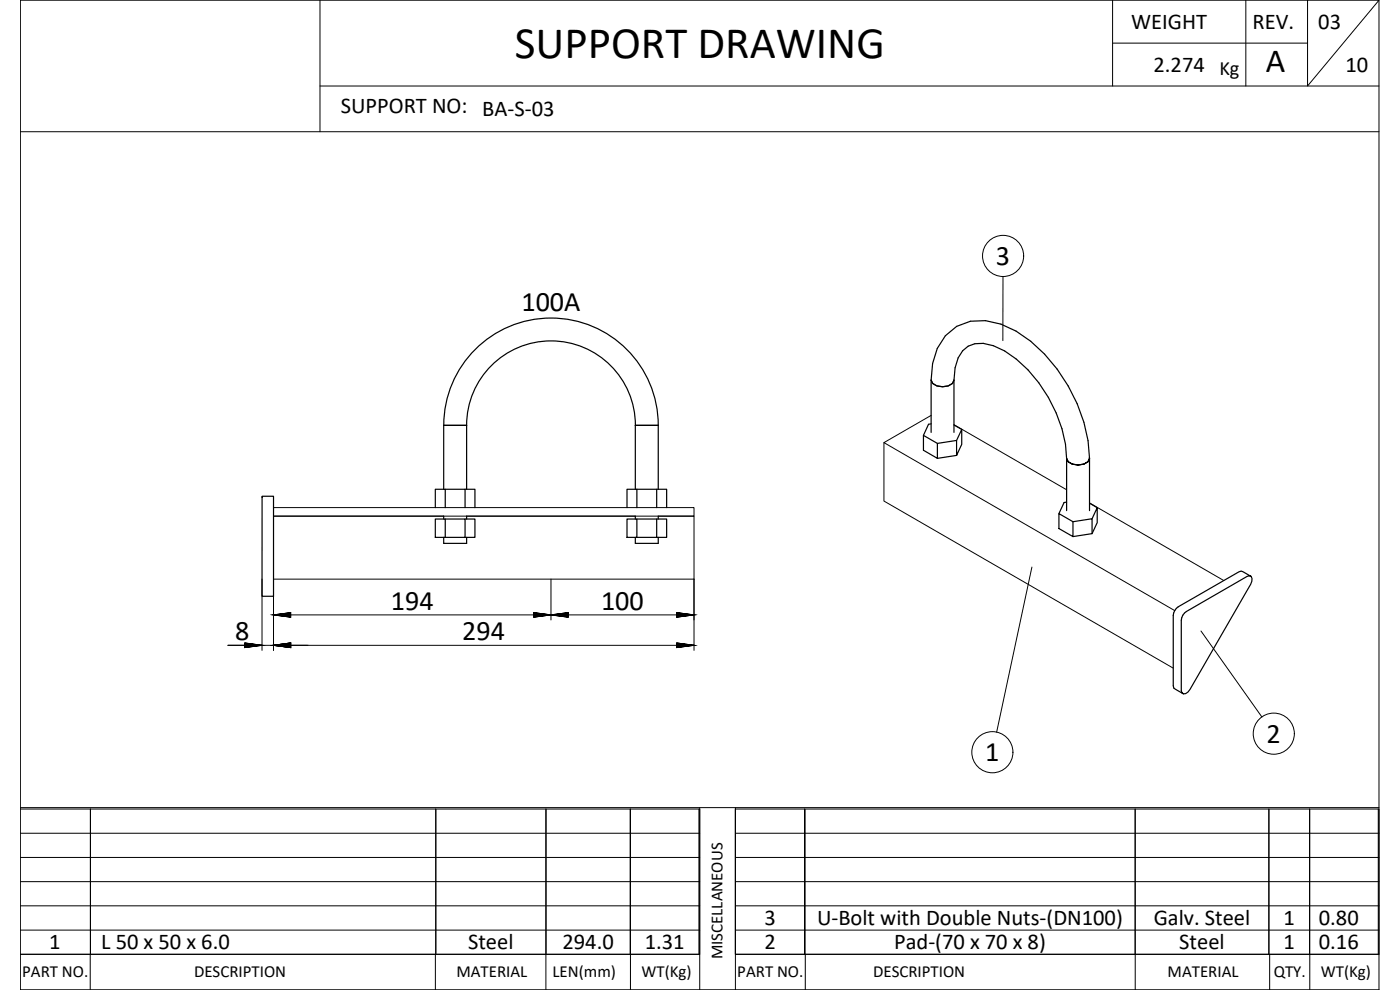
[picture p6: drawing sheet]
<svg xmlns="http://www.w3.org/2000/svg" width="420mm" height="297mm" viewBox="0 0 420 297" stroke-linecap="round" stroke-linejoin="round" font-family="sans-serif">
<g fill="none" stroke="#000" stroke-width=".36">
<path d="M279.4 114.1l.5 .9a4.9 4.9 0 0 0 6 0l.4-.9M279.4 114.1l.5-5a14.5 14.5 0 0 1 15.9-12.9 29.7 29.7 0 0 1 17.7 10 48.4 48.4 0 0 1 13.5 31.3M279.4 114.1v15.6M286.3 114.1l.3-3.8a7.7 7.7 0 0 1 8.5-7.3 23.3 23.3 0 0 1 13.4 8 41.8 41.8 0 0 1 11.6 26.5M286.3 114.1v15.6M133.2 127.6h6.8M133.2 127.6v19.2M133.2 127.6a32.2 32.2 0 0 1 32.2-32.2 32.2 32.2 0 0 1 32.1 32.2M140 127.6a25.3 25.3 0 0 1 25.4-25.3 25.3 25.3 0 0 1 25.3 25.3M140 127.6v19.2M197.5 127.6h-6.8v19.2M197.5 127.6v19.2"/>
<path d="M277.1 130.6l4.2 2.4v4.5l-4.2-2.4zM279.4 127.2l-.7 .1-1.6 3.3M286.3 127.5l2.3 1.3M287.1 136.6l-5.8 .9M287.1 132.2l-5.8 .8M288.6 128.8v4.5l-1.5 3.3v-4.4zM320.1 137.5l.5 1a5 5 0 0 0 5.9 0l.5-1-.5 1a5 5 0 0 1-5.9 0zM320.1 137.5v15.7M326.9 137.4l.1 .1M327 137.5v15.7M78.7 148.9h3.4v30h-3.5zM130.6 155.7h3v5.5h-3z"/>
<path d="M130.6 152.3v-5.5h3v5.5M133.2 154.9v.8M133.6 155.7h6v5.5h-6M133.6 146.8h6v5.5M139.6 155.7h2.9v5.5h-2.9M139.6 146.8h2.9v5.5M140 154.9v.8M188.2 152.3v-5.5h2.9v5.5M188.2 155.7h2.9v5.5h-2.9zM190.7 154.9v.8M191.1 146.8h6v5.5M191.1 155.7h6v5.5h-6"/>
<path d="M197.1 146.8h3v5.5M197.1 155.7h3v5.5h-3M197.5 154.9v.8M317.8 154.1l4.2 2.4v4.5l-4.2-2.4zM320.1 150.7l-.8 .1-1.5 3.3M322 156.5l5.7-.9v4.5l-5.7 .9M327 151l2.3 1.3M327.7 155.6l1.6-3.3v4.5l-1.6 3.3M133.2 161.2v1.8h6.8v-1.8M190.7 161.2v1.8h6.8v-1.8M375.5 173l.3 .6-.5 1.7-18.2 31.6-.6 .8-.7 .4-.6 .1M353 182.5l18.8-10.9 .7-.2 3 1.6-.6-.3-.7 .3-18.2 10.5a3.3 3.3 0 0 0-1.5 2.6v21l.2 .7 .5 .4-2.9-1.8-.2-.7v-21l.1-.7z"/>
</g>
<g fill="none" stroke="#000" stroke-width=".3">
<path d="M96 .1v39.4M333.9 12.9h58.5M333.9 .1v25.7M373.9 .1v25.7M392.4 .1v25.7l21.5-25.7h-407.8v296.9h407.8M413.9 .1v296.9M6.1 39.5h407.8M96 25.8h317.9M301 83v19.2M265.3 132.8v17.5l86.8 50.2M279.4 124.6l-14.1 8.2 87.3 50.4M286.3 127.4l33.8 19.5"/>
<path d="M82.1 152.3h126.2v2.6h-126.2h51.1M140 154.9h50.7M197.5 154.9h10.8v18.9M327 150.9l40.3 23.3M78.6 173.8v21.3M165.4 173.8v12.2M208.3 173.8h-126.2v21.3M208.3 173.8v21.3M309.7 170.1l-10.6 49.6M68.3 193.6h140M82.1 184.5h126.2M360.4 189.3l18.3 25.8"/>
<path d="M6.1 242.7h203.9v43.6h-203.9h203.9M6.1 257.3h203.9M6.1 250h203.9M6.1 242.3h407.8M27.1 242.7v43.6v-43.6M130.8 242.7v43.6M163.9 242.7l-.1 54.3M189.2 242.7v43.6v-43.6M209.8 242.7v43.6M210 242.3v54.7M220.7 242.7h193.2v43.6h-193.2zM220.7 257.3h193.2"/>
<path d="M220.7 250h193.2M220.7 242.3v54.7M241.5 242.7v43.6v-43.6M340.7 242.7v54.3M380.8 242.7v43.6M393 242.7l.1 54.3M413.6 242.7v43.6M6.1 279.1h203.9M6.1 271.8h203.9M6.1 264.5h203.9M220.7 279.1h193.2M220.7 271.8h193.2"/>
<path d="M220.7 264.5h193.2M6.1 297h407.8M27.1 286.3v10.7M130.7 286.3v10.7M189.2 286.3v10.7M220.7 286.3h193.2M241.7 286.3v10.7M381 286.3v10.7"/>
<circle cx="301" cy="76.8" r="6.2"/>
<circle cx="297.8" cy="225.7" r="6.2"/>
<circle cx="382.3" cy="220.1" r="6.2"/>
</g>
<text font-size="13.5" x="154.5" y="17.3">SUPPORT DRAWING</text>
<text font-size="10.1" x="379.9" y="21.7">A</text>
<g font-size="8.5">
<text x="298.9" y="79.5">3</text>
<text x="156.5" y="93.3">100A</text>
<text x="117.3" y="183">194</text>
<text x="180.4" y="183">100</text>
<text x="70.6" y="192.1">8</text>
<text x="138.7" y="192.1">294</text>
<text x="380.1" y="222.8">2</text>
<text x="295.7" y="228.4">1</text>
</g>
<g font-size="6.8">
<text x="339.5" y="8.7">WEIGHT</text>
<text x="375.9" y="8.8">REV.</text>
<text x="395.6" y="8.6">03</text>
<text x="346.2" y="21.5">2.274</text>
<text x="403.8" y="21.5">10</text>
<text x="102.3" y="33.9">SUPPORT NO: BA-S-03</text>
<text x="229.4" y="277.6">3</text>
<text x="245.2" y="277.6">U-Bolt with Double Nuts-(DN100)</text>
<text x="346.2" y="277.6">Galv. Steel</text>
<text x="385.2" y="277.6">1</text>
<text x="395.8" y="277.6">0.80</text>
<text x="14.8" y="284.8">1</text>
<text x="30.4" y="284.8">L 50 x 50 x 6.0</text>
<text x="140.5" y="284.8">Steel</text>
<text x="168.8" y="284.8">294.0</text>
<text x="193.5" y="284.8">1.31</text>
<text x="229.4" y="284.8">2</text>
<text x="268.3" y="284.8">Pad-(70 x 70 x 8)</text>
<text x="353.9" y="284.8">Steel</text>
<text x="385.2" y="284.8">1</text>
<text x="395.8" y="284.8">0.16</text>
</g>
<text font-size="6.1" x="366" y="22.6">Kg</text>
<g font-size="5.1">
<text x="216.8" y="287.9" transform="rotate(-90 216.8 287.9)">MISCELLANEOUS</text>
<text x="6.7" y="293.2">PART NO.</text>
<text x="58.2" y="293.2">DESCRIPTION</text>
<text x="137" y="293.2">MATERIAL</text>
<text x="165.8" y="293.2">LEN(mm)</text>
<text x="192.5" y="293.2">WT(Kg)</text>
<text x="221.3" y="293.2">PART NO.</text>
<text x="262" y="293.2">DESCRIPTION</text>
<text x="350.4" y="293.2">MATERIAL</text>
<text x="382.2" y="293.2">QTY.</text>
<text x="396.4" y="293.2">WT(Kg)</text>
</g>
<g font-size="4.4">
<text x="67" y="195.4">8</text>
<text x="80.8" y="195.4">294</text>
</g>
<g font-size="4">
<text x="80.8" y="186.3">194</text>
<text x="164" y="186.3">100</text>
</g>
</svg>
